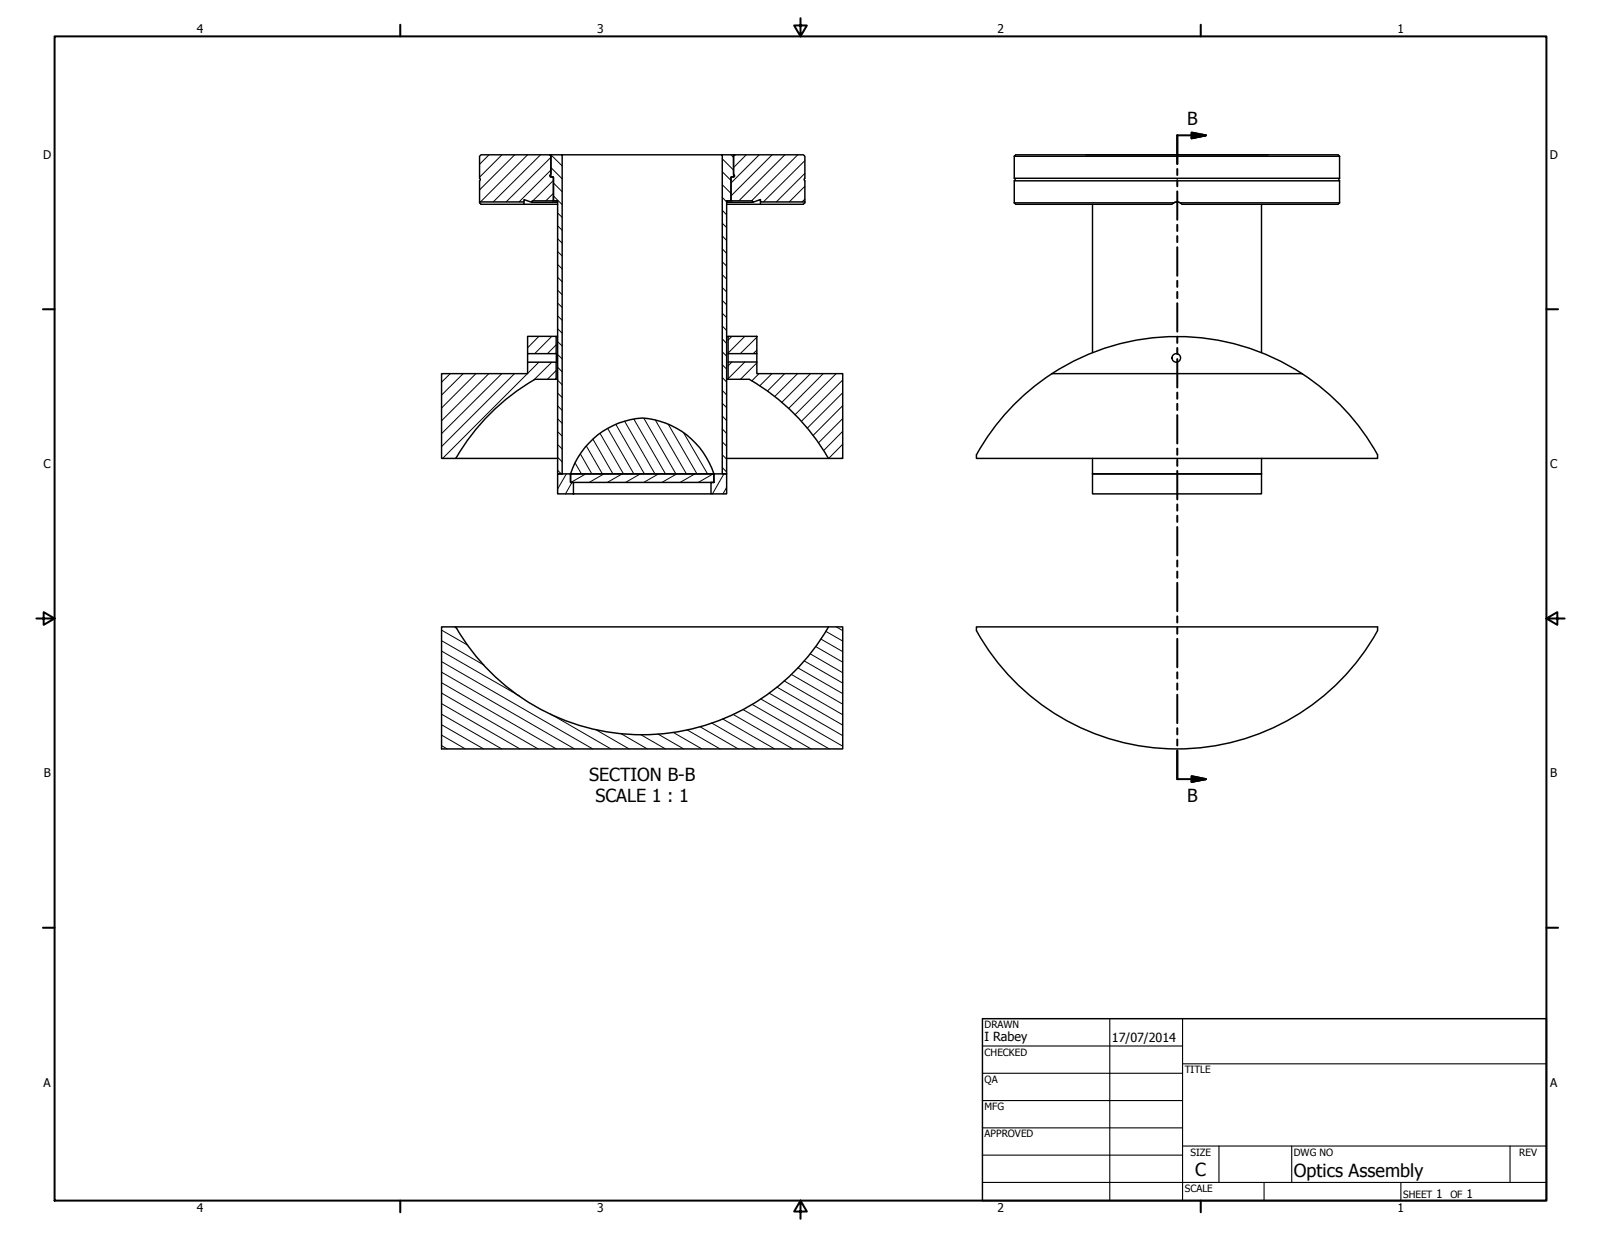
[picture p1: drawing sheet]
<svg xmlns="http://www.w3.org/2000/svg" width="559mm" height="432mm" viewBox="0 0 559 432" stroke-linecap="round" stroke-linejoin="round" font-family="sans-serif">
<!-- layer: Visible (ANSI) -->
<g fill="none" stroke="#000" stroke-width=".51">
<path d="M191.8 54l.4 .2 .1 .3v6.1l-.4 .8 .2 .3 1.1 .3v7.8l-.3 .3M191.8 54h-23.9l-.5 .5v7.7l.2 .5-.2 .4v7.4h15.5v-.8l2.6 .9M191.8 54h.5M192.3 54h3.9v111.4h-1.6v-95.3h-1.4v-8.3h-.9zM196.2 54h59.8v7.8h-.9v8.3h-1.5v95.3h-1.5v-111.4M256 54h.5M256.5 54h23.9l.5 .5v7.7l-.2 .5 .2 .4v7.4h-15.5v-.8l-2.6 .9-.2-.5h-9M256.5 54l-.3 .2-.2 .3v6.1l.4 .8-.2 .3-1.1 .3v7.8l.3 .3M354 54.5h113.6M354 54.5v7.7h113.6M354 54.5l.5-.5h112.5l.6 .5M378.9 54h63.8"/>
<path d="M467.6 54.5v7.7M167.4 70.5l.5 .8h26.7M182.9 70.5v.8M185.5 70.6h9.1M192.9 70.1h-7.2l-.2 .5M192.9 70.1h1.7M253.6 70.6h9.2M265.4 70.5v.8M280.9 70.5v.3l-.5 .5h-26.8M354 70.8h55.7M354 70.8l.5 .5h54.5l.7-.5M354.1 62.2l.2 .4-.2 .5"/>
<path d="M381.3 71.3v51.8M409.7 70.8a2.1 2.1 0 0 1 2.2 0M410 70.6h1.5M411.9 70.8h55.7M411.9 70.8l.7 .5h54.4l.6-.5M440.3 71.3v51.8M467.6 63.1h-113.6v7.7M467.6 63.1v7.7M467.6 62.2l-.3 .4 .3 .5M194.1 117.4l.5 .2M254.1 117.4h10.1v6h-10.1zM254.1 117.4l-.5 .2"/>
<path d="M184.1 123.4h10v-6h-10v9M186.7 132.4a75 75 0 0 0-27.6 27.6M186.8 132.4h7.3v-6h-10v4h-30v29.6h40.5M194.1 123.4v3M194.1 132.4h.5M253.6 132.4h8M254.1 132.4v-6h10.1v4h29.9v29.6h-40.5M254.1 123.4v3M261.6 132.4a75 75 0 0 1 27.5 27.6M264.2 123.4v3M367.1 130.4h87.4M367.1 130.5a80 80 0 0 0-26.3 28.2v1.3h140v-1.3a80.8 80.8 0 0 0-26.3-28.2"/>
<path d="M367.1 130.5a80 80 0 0 1 87.4 0M205.5 154.7a28.1 28.1 0 0 1 18.7-8.8 28.1 28.1 0 0 1 25 19.5h-50.1a27.5 27.5 0 0 1 6.4-10.7zM199.1 165.4h50.1v3h-50.1zM200.2 172.4v-4h-1.1v-3h-4.5v7h53.6M249.2 165.4h4.4v7h-5.4v-4h1zM381.3 165.4v7h59v-7M381.3 165.4h59M381.3 160v5.4M440.3 160v5.4M154.1 218.8h140v42.6h-140zM159.1 218.9a75 75 0 0 0 130 0M340.8 218.8h140v1.4a80 80 0 0 1-140 0z"/>
<circle cx="410.6" cy="124.9" r="1.49"/>
</g>
<!-- layer: Section Line (ANSI) -->
<g fill="none" stroke="#000" stroke-width=".7">
<path d="M410.9 59v2.1M415.9 46.3l5 .9-5 1.1zM420.9 47.2h-10v10M410.9 62.9v2.1M410.9 66.8v9.9M410.9 78.5v2.1M410.9 82.4v2.1M410.9 86.3v10M410.9 98v2.1M410.9 101.9v2.2M410.9 105.9v9.9M410.9 117.5v2.2"/>
<path d="M410.9 121.5v2.1M410.9 125.3v10M410.9 137v2.2M410.9 141v2.1M410.9 144.9v9.9M410.9 156.6v2.2M410.9 160.5v2.1M410.9 164.4v9.9M410.9 176.1v2.1M410.9 180v2.2M410.9 184v9.9M410.9 195.6v2.1"/>
<path d="M410.9 199.5v2.2M410.9 203.5v9.9M410.9 215.1v2.2M410.9 219.1v2.1M410.9 223v9.9M410.9 234.7v2.1M410.9 238.6v2.1M410.9 242.5v9.9M410.9 254.2v2.1M410.9 258.1v2.1M410.9 262v10h10M415.9 271l5 1-5 .9z"/>
</g>
<path d="M415.9 48.3l5-1.1zM415.9 46.3l5 .9-5 1.1zM415.9 272.9l5-.9zM415.9 271l5 1-5 .9z" fill="#000" stroke="#000" stroke-width=".7"/>
<!-- layer: Border (ANSI) -->
<g fill="none" stroke="#000" stroke-width=".7">
<path d="M19 12.7h520.8v406.4h-520.8zM139.7 8.6v4.1M279.4 6.3v6.4l-2.2-3.8h4.4l-2.2 3.8M419.1 8.6v4.1M15 107.9h4M539.8 107.9h4M12.7 215.9h6.3l-3.8-2.2v4.4l3.8-2.2M539.8 215.9l3.8 2.2v-4.4l-3.8 2.2h6.3M15 323.8h4M539.8 323.8h4M139.7 419.1v4.1M279.4 419.1l2.2 3.8h-4.4l2.2-3.8v6.3"/>
<path d="M419.1 419.1v4.1"/>
</g>
<!-- layer: Title (ANSI) -->
<g fill="none" stroke="#000" stroke-width=".38">
<path d="M387.3 355.6v63.5M412.7 355.6v63.5M342.9 365.1h69.8M342.9 374.6h69.8M412.7 371.3h127.1M342.9 384.2h69.8M342.9 393.7h69.8M342.9 412.7h196.9M342.9 403.2h69.8M412.7 400h127.1M425.4 400v12.7M441.2 412.7v6.4"/>
<path d="M450.8 400v12.7M488.9 412.7v6.4M527 400v12.7"/>
</g>
<path d="M342.9 355.6h196.9v63.5h-196.9z" fill="none" stroke="#000" stroke-width=".51"/>
<!-- layer: Hatch (ANSI) -->
<g fill="none" stroke="#000" stroke-width=".35">
<path d="M170.7 54l-3.3 3.3M175.2 54l-7.8 7.8M179.6 54l-12.2 12.3M184.1 54l-16.4 16.5M188.7 54l-16.6 16.5M192.3 59.4l-11.1 11.1M192.3 54.9l-15.6 15.6M192.3 58.5l3.9 3.9M192.3 54l3.9 3.9M252.1 59.9l3 3.1M252.1 55.4l3.9 4M255.1 54l.9 .9"/>
<path d="M260.5 54l-4.5 4.5M265 54l-9.9 9.9M269.5 54l-14.4 14.4M273.9 54l-16 16.1M278.4 54l-16.1 16.1M280.9 56.1l-14.5 14.4M185.5 70.6h.1M193.2 67.5l-2.7 2.6M193.2 63l-7.2 7.1M193.2 68.4l3 3M193.2 63.9l3 3M194.6 78.8l1.6 1.6"/>
<path d="M194.6 74.4l1.6 1.5M252.1 77.9l1.5 1.5M252.1 73.4l1.5 1.6M252.1 68.9l1.5 1.6M252.1 64.5l3 3M280.9 69.5l-1 1M280.9 65l-5.4 5.5M280.9 60.5l-9.9 10M194.6 96.8l1.6 1.6M194.6 92.3l1.6 1.6M194.6 87.8l1.6 1.5M194.6 83.3l1.6 1.6"/>
<path d="M252.1 95.9l1.5 1.5M252.1 91.4l1.5 1.5M252.1 86.9l1.5 1.6M252.1 82.4l1.5 1.5M188.1 117.4l-4 4M192.6 117.4l-6 6M194.6 119.3l1.6 1.5M194.6 114.7l1.6 1.6M194.6 110.2l1.6 1.6M194.6 105.8l1.6 1.5M194.6 101.3l1.6 1.6M252.1 118.3l1.5 1.6"/>
<path d="M252.1 113.8l1.5 1.6M252.1 109.3l1.5 1.6M252.1 104.8l1.5 1.6M252.1 100.3l1.5 1.6M255.5 117.4l-1.4 1.3M260 117.4l-5.9 5.9M264.2 117.7l-5.8 5.7M157.2 130.4l-3.1 3M161.7 130.4l-7.6 7.5M166.1 130.4l-12 12M170.6 130.4l-16.5 16.5M175.1 130.4l-21 21"/>
<path d="M179.6 130.4l-25.5 25.5M184.1 130.4l-29.6 29.6M188.1 126.4l-4 4M192.6 126.4l-6.3 6.3M194.1 120.4l-3 3M194.1 129.3l-3 3.1M194.6 137.2l1.6 1.5M194.6 132.7l1.6 1.6M194.6 128.2l1.6 1.6M194.6 123.8l1.6 1.5M252.1 136.3l1.5 1.6M252.1 131.8l1.5 1.5"/>
<path d="M252.1 127.3l1.5 1.5M252.1 122.8l1.5 1.5M255.5 126.4l-1.4 1.3M260 126.4l-5.9 5.8M264.2 126.7l-5.8 5.7M264.2 122.2l-1.3 1.2M264.9 130.4l-2.5 2.6M269.4 130.4l-4.2 4.3M273.9 130.4l-6.1 6.1M278.4 130.4l-8 8M282.9 130.4l-10 10.1M287.3 130.4l-12 12.2"/>
<path d="M291.8 130.4l-14.3 14.4M294.1 137.1l-12.4 12.4M294.1 132.7l-14.4 14.4M159.4 159.6l-.4 .4M194.6 159.6l1.6 1.6M194.6 155.2l1.6 1.5M194.6 150.7l1.6 1.5M194.6 146.2l1.6 1.6M194.6 141.7l1.6 1.6M202.6 158.4l4 7M204.7 155.7l5.5 9.7M206.9 153.3l7 12.1"/>
<path d="M209.4 151.3l8.2 14.1M212.1 149.5l9.1 15.9M214.9 148.1l10 17.3M218 147l10.6 18.4M221.2 146.3l11.1 19.1M224.7 146l11.2 19.4M228.7 146.6l10.9 18.8M233.2 148.1l10.1 17.3M238.6 151.1l8.4 14.3M252.1 158.8l1.5 1.5M252.1 154.2l1.5 1.6M252.1 149.7l1.5 1.6"/>
<path d="M252.1 145.2l1.5 1.6M252.1 140.8l1.5 1.5M294.1 159.6l-.4 .4M294.1 155.1l-4.9 4.9M294.1 150.6l-6.6 6.7M294.1 146.1l-8.4 8.5M294.1 141.6l-10.3 10.4M194.6 164.1l1.3 1.3M197.7 165.4l-3.1 5.3M199.2 165.3l.1 .1M199.6 168.4l-2.2 4M200.7 161.6l2.2 3.8"/>
<path d="M204.5 165.4l-5.2 3M210.8 165.4l-5.2 3M217.2 165.4l-5.2 3M223.5 165.4l-5.2 3M229.9 165.4l-5.2 3M236.2 165.4l-5.2 3M242.6 165.4l-5.2 3M248.9 165.4l-5.2 3M252.1 163.2l1.5 1.6M252.7 165.4l-4 7M253.6 170.1l-1.3 2.3M154.1 220l9.3 5.3"/>
<path d="M158.6 218.8l.9 .6M291.9 218.8l2.2 1.4M154.1 238.3l40.1 23.1M154.1 234.6l46.4 26.8M154.1 230.9l52.8 30.5M154.1 227.3l27.3 15.7M154.1 223.6l14.8 8.6M271.1 239.8l23 13.3M273.7 237.7l20.4 11.8M276.2 235.4l17.9 10.4M278.4 233.1l15.7 9M280.7 230.7l13.4 7.7"/>
<path d="M282.8 228.2l11.3 6.6M284.7 225.7l9.4 5.4M286.5 223.1l7.6 4.4M288.2 220.3l5.9 3.5M154.1 256.6l8.3 4.8M154.1 253l14.7 8.4M154.1 249.3l21 12.1M154.1 245.6l27.4 15.8M154.1 241.9l33.7 19.5M192.2 249.2l21 12.2M207.8 254.6l11.8 6.8M216.5 256l9.4 5.4"/>
<path d="M223.6 256.4l8.7 5M229.6 256.2l9 5.2M234.9 255.7l10.1 5.7M239.8 254.8l11.5 6.6M244.2 253.6l13.5 7.8M248.3 252.3l15.7 9.1M252.2 251l18.2 10.4M255.8 249.4l20.9 12M259.3 247.6l23.8 13.8M262.5 245.9l26.9 15.5M265.5 244l28.6 16.5M268.4 241.9l25.7 14.9"/>
<path d="M154.1 260.3l2 1.1"/>
</g>
<g font-size="6.3">
<text x="414.4" y="43.8">B</text>
<text x="205.6" y="272.6">SECTION B-B</text>
<text x="207.8" y="280.1">SCALE 1 : 1</text>
<text x="414.4" y="280">B</text>
<text x="417.2" y="410.6">C</text>
<text x="451.6" y="410.7">Optics Assembly</text>
</g>
<g font-size="4.4">
<text x="343.7" y="363.5">I Rabey</text>
<text x="388.1" y="363.7">17/07/2014</text>
</g>
<g font-size="4.2">
<text x="68.7" y="11.7">4</text>
<text x="208.4" y="11.7">3</text>
<text x="348.1" y="11.7">2</text>
<text x="487.8" y="11.7">1</text>
<text x="15.1" y="55.5">D</text>
<text x="540.9" y="55.5">D</text>
<text x="15.2" y="163.4">C</text>
<text x="541" y="163.4">C</text>
<text x="15.3" y="271.4">B</text>
<text x="541.1" y="271.4">B</text>
<text x="15.2" y="379.3">A</text>
<text x="541" y="379.3">A</text>
<text x="501.3" y="418.3">1</text>
<text x="511.8" y="418.3">1</text>
<text x="68.7" y="423.2">4</text>
<text x="208.4" y="423.2">3</text>
<text x="348.1" y="423.2">2</text>
<text x="487.8" y="423.2">1</text>
</g>
<g font-size="3.5">
<text x="343.7" y="358.9">DRAWN</text>
<text x="343.7" y="368.5">CHECKED</text>
<text x="413.5" y="374.6">TITLE</text>
<text x="343.7" y="378">QA</text>
<text x="343.7" y="387.5">MFG</text>
<text x="343.7" y="397.1">APPROVED</text>
<text x="415.5" y="403.4">SIZE</text>
<text x="451.6" y="403.4">DWG NO</text>
<text x="530.3" y="403.4">REV</text>
<text x="413.5" y="416.1">SCALE</text>
<text x="489.7" y="418.3">SHEET</text>
<text x="506.2" y="418.3">OF</text>
</g>
</svg>
